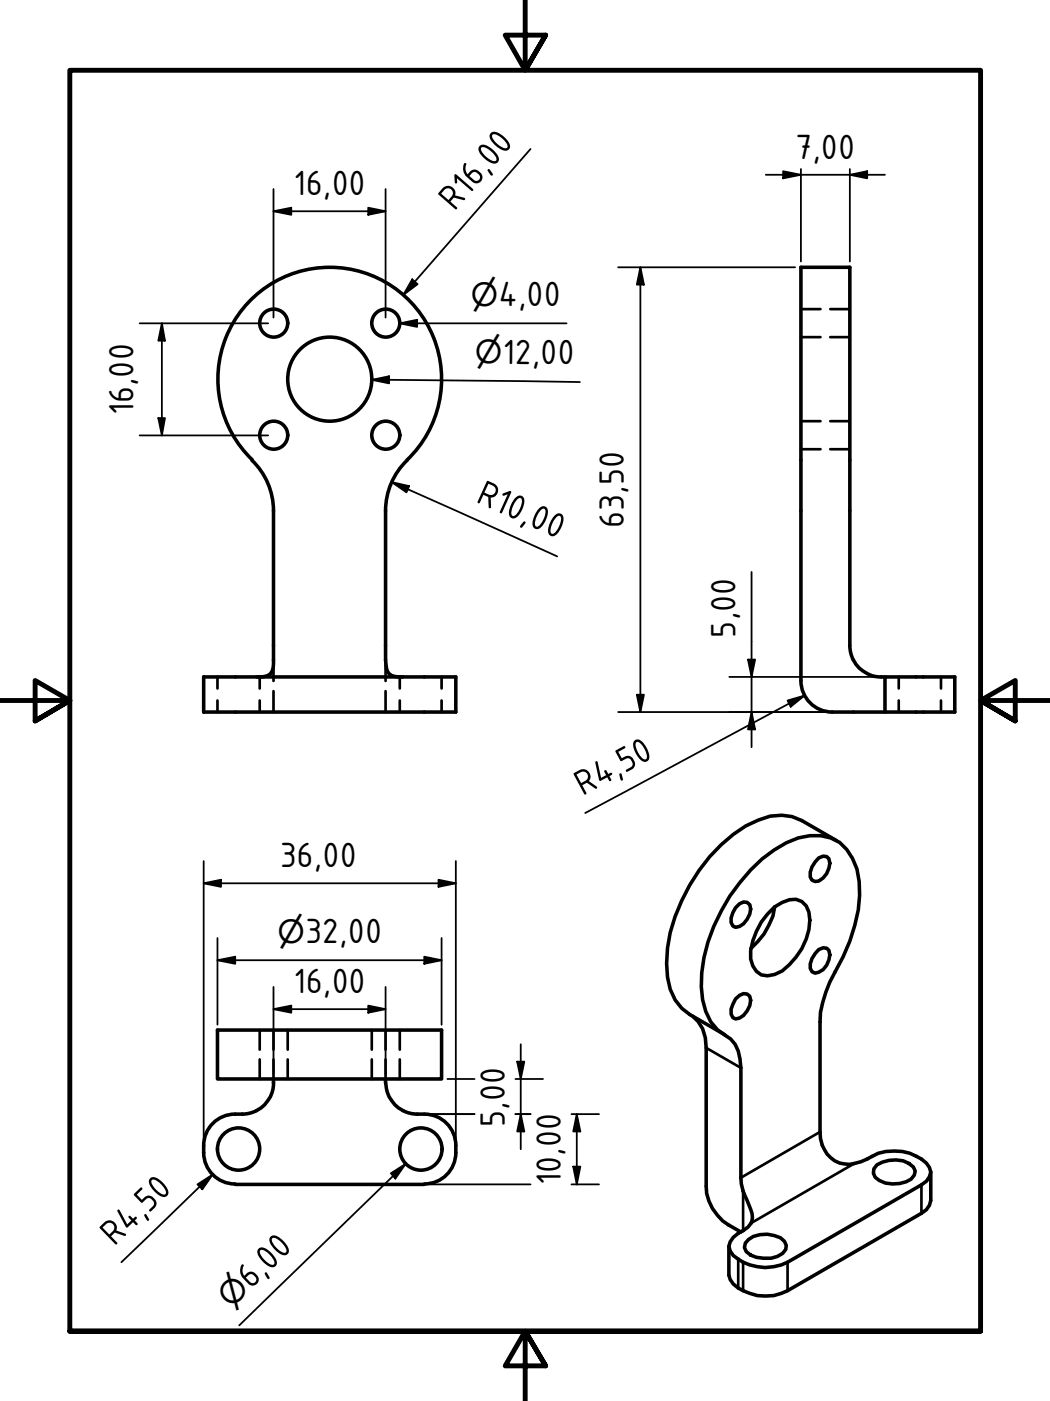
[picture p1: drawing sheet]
<svg xmlns="http://www.w3.org/2000/svg" width="150mm" height="200mm" viewBox="0 0 150 200" stroke-linecap="round" stroke-linejoin="round" font-family="sans-serif">
<!-- layer: Verdeckt (ISO) -->
<g fill="none" stroke="#000" stroke-width=".38">
<path d="M114.4 44.1h2.8M114.4 48.1h2.8M118.6 44.1h2.7M118.6 48.1h2.7M114.4 60.1h2.8M114.4 64.1h2.8M118.6 60.1h2.7M118.6 64.1h2.7M31.1 96.6v1.7M37.1 96.6v1.7M39.1 94.2v3M39.1 98.7v3"/>
<path d="M55.1 94.2v3M55.1 98.7v3M57.1 96.6v1.7M63.1 96.6v1.7M128.3 96.6v1.7M134.4 96.6v1.7M31.1 100v1.7M37.1 100v1.7M57.1 100v1.7M63.1 100v1.7M128.3 100v1.7M134.4 100v1.7"/>
<path d="M37.1 147.1v2.8M37.1 151.3v2.8M39.1 147.1v2.8M39.1 151.3v2.8M41.1 147.1v2.8M41.1 151.3v2.8M53.1 147.1v2.8M53.1 151.3v2.8M55.1 147.1v2.8M55.1 151.3v2.8M57.1 147.1v2.8M57.1 151.3v2.8"/>
</g>
<!-- layer: Sichtbar (ISO) -->
<g fill="none" stroke="#000" stroke-width=".51">
<path d="M36 65.7a10 10 0 0 1 3.1 7.2M36 65.7a16 16 0 0 1-.3-22.8 16 16 0 0 1 22.8 0 16 16 0 0 1-.4 22.8M39.1 72.9v21.3a2.74 2.74 0 0 1-.5 2 2.74 2.74 0 0 1-2 .4M55.1 72.9v21.3a3.2 3.2 0 0 0 .5 2 2.74 2.74 0 0 0 1.9 .4M58.1 65.7a10 10 0 0 0-3 7.2M29.1 96.6h36v5.1h-36zM121.3 92.2l.2 1.2 .3 .8M121.3 92.1v-53.9h-6.9v59a4.5 4.5 0 0 0 4.4 4.5M121.9 94.2a4.6 4.6 0 0 0 4.5 2.4h9.9v5.1h-17.5M126.4 96.6v5.1M105.6 129l.6-.2h.5l.4 .4a2.7 2.7 0 0 1-2.1 3.2l-.4-.2-.2-.5a3.3 3.3 0 0 1 1.2-2.7zM107.2 124.2a17.2 17.2 0 0 1 6.8-4.6 7 7 0 0 1 5.9 .7 8.1 8.1 0 0 1 2.8 5.6 18.6 18.6 0 0 1-1.4 8.5l-.9 2.2-1.1 2.1a18.4 18.4 0 0 0-2.1 5.8l-.1 17.1a4.2 4.2 0 0 0 4.2 4.6 7.8 7.8 0 0 0 3.2-1.1 6.8 6.8 0 0 1 7.8 1 1.65 1.65 0 0 1 0 2.6l-.7 .5-19.1 11a7.1 7.1 0 0 1-7.8-.9 1.65 1.65 0 0 1 0-2.6l.7-.6a2.8 2.8 0 0 0 2-2.3v-.6l-.7-1.8a7.1 7.1 0 0 1-.9-3.3v-15.6a5.6 5.6 0 0 0-1.5-4.2l-.7-.5a6.7 6.7 0 0 1-3.3-5.1 20.4 20.4 0 0 1 2.7-12.7l1.2-2 1.5-2z"/>
<path d="M109.6 130.5a5.3 5.3 0 0 1 4.1-2.1 2.63 2.63 0 0 1 1.9 3 9.5 9.5 0 0 1-3.9 7.2l-1.1 .5a2.23 2.23 0 0 1-3.1-1.2l-.3-1a9.2 9.2 0 0 1 2.4-6.4zM110.6 129.5a9.9 9.9 0 0 1-3.3 5.9M116.9 122.5l.6-.3 .5 .1 .4 .3a2.81 2.81 0 0 1-1.5 3.2l-.5 .1-.4-.2-.3-.5a3.3 3.3 0 0 1 1.2-2.7zM116.9 135.6l.6-.3 .5 .1 .4 .3a2.6 2.6 0 0 1-2 3.2l-.4-.2a2.14 2.14 0 0 1 .4-2.6zM119.4 120l-4.9-2.8a6.9 6.9 0 0 0-6.2-.1 19.3 19.3 0 0 0-8.5 7.2 23.8 23.8 0 0 0-4.6 13.2 8.6 8.6 0 0 0 2.1 6.5l1.2 .8 4.9 2.9M31.1 147.1h32v7h-32zM33.6 159.1a4.5 4.5 0 0 0-4.5 4.4M39.1 154.1a4.5 4.5 0 0 1-4.5 5h-1M55.1 154.1a4.6 4.6 0 0 0 4.5 5h1M60.6 159.1a4.5 4.5 0 0 1 4.5 4.4M98.9 145.1a5.3 5.3 0 0 1 1.9 4.5v19.8a6.7 6.7 0 0 0 3.2 5.5l1.8 1M105 142.6l.6-.5 .6-.2h.5l.4 .3a2.7 2.7 0 0 1-2.1 3.3l-.4-.2-.2-.5v-.7z"/>
<path d="M29.1 164.6a4.5 4.5 0 0 0 4.5 4.4M29.1 163.6v1M33.6 169.1h27M65.1 164.6a4.5 4.5 0 0 1-4.5 4.4M65.1 163.6v1M106.9 177a4.4 4.4 0 0 1 4.5-.3l.6 .5 .3 .6-.1 .6a3.2 3.2 0 0 1-3.2 1.2l-1-.1-.8-.3-.6-.5-.3-.6 .1-.6zM125.2 166.3a4.7 4.7 0 0 1 4.6-.2l.6 .5a1.4 1.4 0 0 1-1 2.1 4.5 4.5 0 0 1-4.4-.6l-.3-.6 .1-.6zM132.9 167.3v4.1l-.2 .7-.4 .6-.7 .5-19.1 11.1a6.8 6.8 0 0 1-7.8-1l-.4-.6-.2-.6v-4.2"/>
<circle cx="39.1" cy="46.1" r="2"/>
<circle cx="47.1" cy="54.1" r="6"/>
<circle cx="55.1" cy="46.1" r="2"/>
<circle cx="39.1" cy="62.1" r="2"/>
<circle cx="55.1" cy="62.1" r="2"/>
<circle cx="34.1" cy="164.1" r="3"/>
<circle cx="60.1" cy="164.1" r="3"/>
</g>
<!-- layer: Sichtbar schmal (ISO) -->
<path d="M100.8 149.6l5 2.9M105.4 179.8v4.1M106.1 170.1v5.6M117.1 161.6l-11.3 6.5M122 166.1l-14.7 8.5M131.6 169.2v4M106.1 180.2v4.1M112.5 180.2v4.1" fill="none" stroke="#000" stroke-width=".38"/>
<!-- layer: Rahmen (ISO) -->
<path d="M75 0v10l-2.9-5h5.8l-2.9 5 2.9-5M0 100h10l-5-2.8v5.7l5-2.9-5 2.9M150 100h-10l5-2.8v5.7l-5-2.9 5 2.9M10 190.1v-180.1h130v180.1h-130h130M77.9 195l-2.9-4.9 2.9 4.9h-5.8l2.9-4.9v9.9" fill="none" stroke="#000" stroke-width=".7"/>
<g fill="none" stroke="#000" stroke-width=".25">
<path d="M39.1 30.2l2.5-.5v1zM39.1 30.2h16M39.1 27v18.3M52.6 29.7l2.5 .5-2.5 .5zM55.1 27v18.3M58.9 39.9l.7 .7-2 1.5zM75.8 21.3l-18.2 20.8M88.3 38.2h25.2M91.4 38.2l.5 2.4h-1zM91.4 38.2v63.5M109.3 25h17.1M111.8 24.4l2.6 .6-2.6 .5z"/>
<path d="M114.4 24.1v13.2M121.3 25l2.5-.6v1.1zM121.3 24.1v13.2M19.9 46.2h18.4M22.6 59.7h1l-.5 2.5zM23.1 46.2l.5 2.4h-1zM23.1 46.2v16M53.1 54.2l2.5-.5v1zM53.1 54.2l29.7 .3M57.1 46.2l2.5-.5v1zM57.1 46.2h23.8M19.9 62.2h18.4"/>
<path d="M55.9 68.8l2.5 .6-.4 .9zM55.9 68.8l23.7 10.6M90.9 99.2h1l-.5 2.5zM104.1 96.6h27M106.8 94.2h1l-.5 2.4zM107.3 81.7v25M114.9 99.3l-31.3 16.8M88.3 101.7h42.8M107.3 101.7l.5 2.4h-1zM112.5 100l2.4-.7-2 1.6zM29.1 126.1l2.5-.5v1zM29.1 126.1h36"/>
<path d="M29.1 122.9v39.9M31.1 137.1l2.5-.5v1zM31.1 137.1h32M31.1 133.9v12.4M60.6 136.6l2.5 .5-2.5 .5zM62.6 125.6l2.5 .5-2.5 .5zM63.1 133.9v12.4M65.1 122.9v39.9M39.1 144.1l2.5-.5v1zM39.1 140.9v12.4M39.1 144.1h16M52.6 143.6l2.5 .5-2.5 .5z"/>
<path d="M55.1 140.9v12.4M61.4 159.1h6.4M63.9 154.1h3.9M73.6 159.1h2.2M73.6 154.1h3.9M73.9 151.6h1l-.5 2.5zM74.4 159.1l.5 2.4h-1zM74.4 149.1v15M81.6 159.1h3.9M82.4 159.1l.5 2.4h-1zM82.4 159.1v10M28.2 169.1l2.2-1.4-1.5 2.1z"/>
<path d="M30.4 167.7l-13.1 12.5M55.8 167.5l2.1-1.3-1.4 2.1zM57.9 166.2l-23.7 23M61.4 169.1h14.4M81.6 169.1h3.9M81.9 166.6h1l-.5 2.5z"/>
</g>
<g fill="#000">
<path d="M39.1 30.2l2.5-.5v1z" fill-rule="evenodd"/>
<path d="M52.6 29.7l2.5 .5-2.5 .5z" fill-rule="evenodd"/>
<path d="M58.9 39.9l.7 .7-2 1.5z" fill-rule="evenodd"/>
<path d="M111.8 24.4l2.6 .6-2.6 .5z" fill-rule="evenodd"/>
<path d="M121.3 25l2.5-.6v1.1z" fill-rule="evenodd"/>
<path d="M22.6 59.7h1l-.5 2.5z" fill-rule="evenodd"/>
<path d="M23.1 46.2l.5 2.4h-1z" fill-rule="evenodd"/>
<path d="M53.1 54.2l2.5-.5v1z" fill-rule="evenodd"/>
<path d="M57.1 46.2l2.5-.5v1z" fill-rule="evenodd"/>
<path d="M91.4 38.2l.5 2.4h-1z" fill-rule="evenodd"/>
<path d="M55.9 68.8l2.5 .6-.4 .9z" fill-rule="evenodd"/>
<path d="M90.9 99.2h1l-.5 2.5z" fill-rule="evenodd"/>
<path d="M106.8 94.2h1l-.5 2.4z" fill-rule="evenodd"/>
<path d="M107.3 101.7l.5 2.4h-1z" fill-rule="evenodd"/>
<path d="M112.5 100l2.4-.7-2 1.6z" fill-rule="evenodd"/>
<path d="M29.1 126.1l2.5-.5v1z" fill-rule="evenodd"/>
<path d="M31.1 137.1l2.5-.5v1z" fill-rule="evenodd"/>
<path d="M60.6 136.6l2.5 .5-2.5 .5z" fill-rule="evenodd"/>
<path d="M62.6 125.6l2.5 .5-2.5 .5z" fill-rule="evenodd"/>
<path d="M39.1 144.1l2.5-.5v1z" fill-rule="evenodd"/>
<path d="M52.6 143.6l2.5 .5-2.5 .5z" fill-rule="evenodd"/>
<path d="M73.9 151.6h1l-.5 2.5z" fill-rule="evenodd"/>
<path d="M28.2 169.1l2.2-1.4-1.5 2.1z" fill-rule="evenodd"/>
<path d="M55.8 167.5l2.1-1.3-1.4 2.1z" fill-rule="evenodd"/>
<path d="M74.4 159.1l.5 2.4h-1z" fill-rule="evenodd"/>
<path d="M81.9 166.6h1l-.5 2.5z" fill-rule="evenodd"/>
<path d="M82.4 159.1l.5 2.4h-1z" fill-rule="evenodd"/>
</g>
<g font-size="5.4">
<text x="113.5" y="22.7">7,00</text>
<text x="41.9" y="27.9">16,00</text>
<text x="64.9" y="30.2" transform="rotate(-49 64.9 30.2)">R16,00</text>
<text x="71.2" y="43.7">4,00</text>
<text x="71.8" y="51.9" transform="rotate(1 71.8 51.9)">12,00</text>
<text x="19" y="59.3" transform="rotate(-90 19 59.3)">16,00</text>
<text x="67.8" y="71.6" transform="rotate(24 67.8 71.6)">R10,00</text>
<text x="89.1" y="75.4" transform="rotate(-90 89.1 75.4)">63,50</text>
<text x="105" y="91.1" transform="rotate(-90 105 91.1)">5,00</text>
<text x="83.2" y="113.7" transform="rotate(-28 83.2 113.7)">R4,50</text>
<text x="39.9" y="123.8">36,00</text>
<text x="43.6" y="134.6">32,00</text>
<text x="41.9" y="141.8">16,00</text>
<text x="72.1" y="160.8" transform="rotate(-90 72.1 160.8)">5,00</text>
<text x="80.1" y="169.2" transform="rotate(-90 80.1 169.2)">10,00</text>
<text x="16.3" y="178" transform="rotate(-44 16.3 178)">R4,50</text>
<text x="35.8" y="184.1" transform="rotate(-44 35.8 184.1)">6,00</text>
</g>
<g font-size="4.6">
<text x="67.2" y="43.7">⌀</text>
<text x="67.8" y="51.9" transform="rotate(1 67.8 51.9)">⌀</text>
<text x="39.6" y="134.6">⌀</text>
<text x="33" y="186.9" transform="rotate(-44 33 186.9)">⌀</text>
</g>
</svg>
